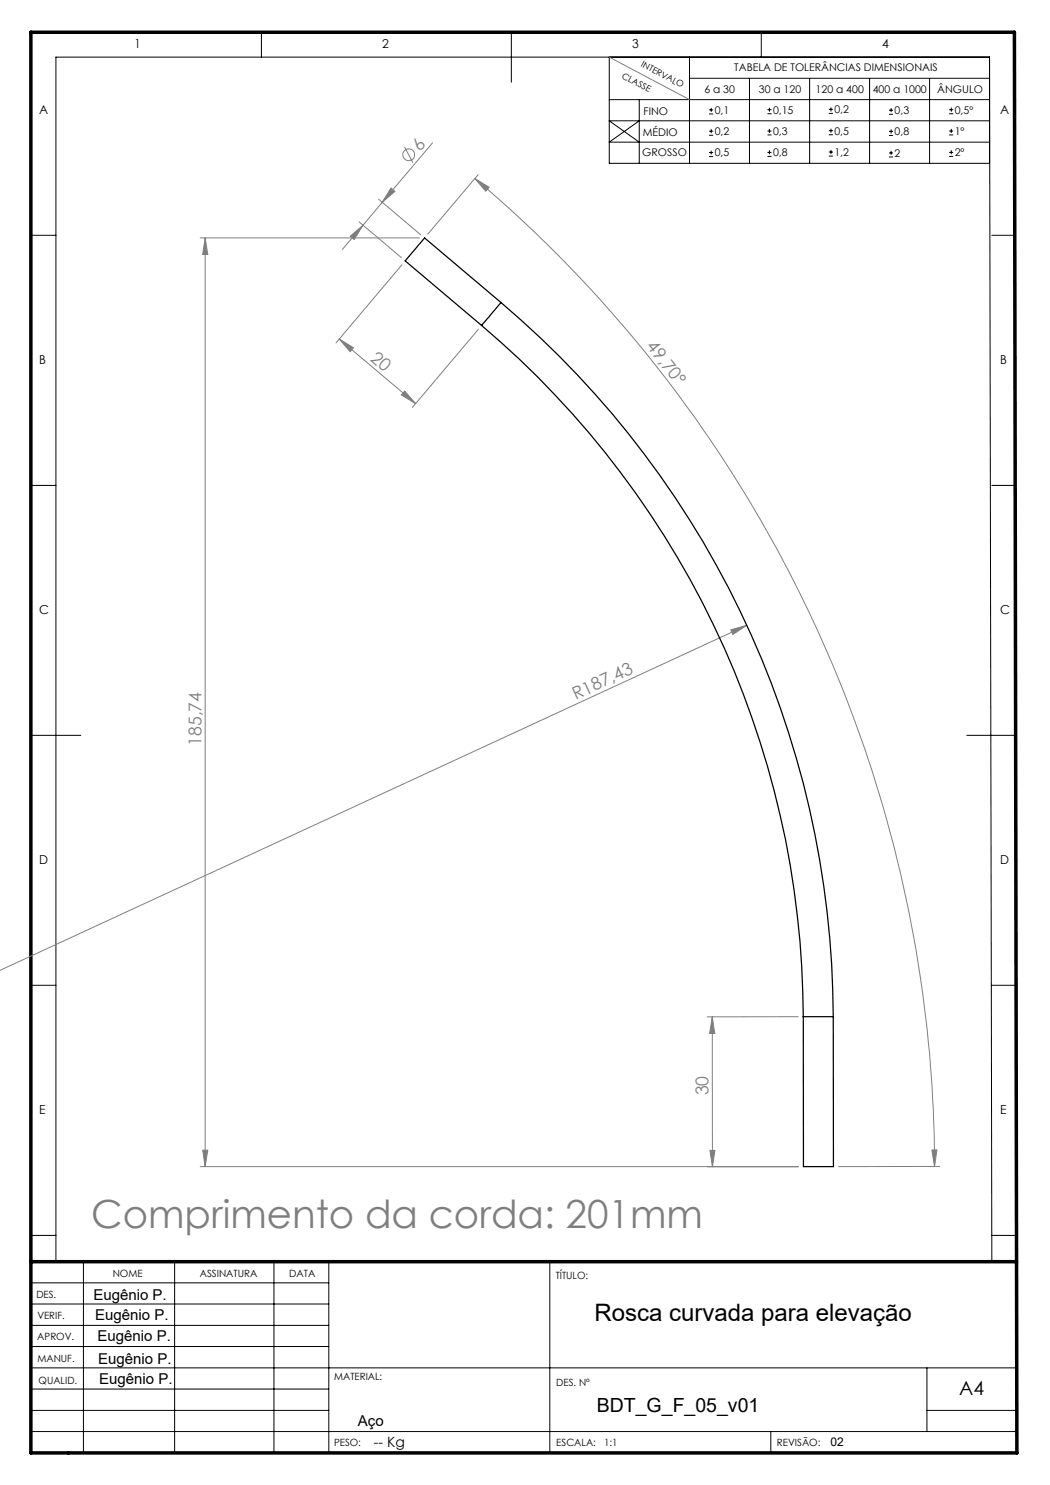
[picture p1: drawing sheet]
<svg xmlns="http://www.w3.org/2000/svg" width="210mm" height="297mm" viewBox="0 0 210 297" stroke-linecap="round" stroke-linejoin="round" font-family="sans-serif">
<g fill="none" stroke="#000" stroke-width=".2">
<path d="M52.3 6.5v4.9M102.3 6.5v9.9M121.8 19.9h76.1M121.8 11.4v21.3h76.1v-21.3M127.8 19.9v12.8M137.9 15.7h60M137.9 11.4v21.3M149.9 15.7v17M152.3 6.5v4.9M161.9 15.7v17M173.9 15.7v17M185.9 15.7v17"/>
<path d="M197.9 11.4l.5 240.9M197.9 11.4h-186.7v240.9M127.8 24.2l-6 4.2h76.1M141.8 22h.8M141.8 31.3h.8M141.8 30.5h.8M141.8 27.1h.8M141.8 26.2h.8M141.8 22.8h.8M142.2 21.6v.8M142.2 25.8v.8M142.2 30.1v.8"/>
<path d="M153.5 27h.8M153.5 26.2h.8M153.5 22.8h.8M153.5 21.9h.8M153.5 31.3h.8M153.5 30.5h.8M153.9 21.6v.7M153.9 25.8v.8M153.9 30.1v.8M165.8 26.9h.8M165.8 26.1h.8M165.8 22.7h.8"/>
<path d="M165.8 21.9h.8M165.8 31.2h.8M165.8 30.4h.8M166.2 21.5v.8M166.2 25.7v.8M166.2 30v.8M177.8 27.1h.8M177.8 26.3h.8M177.8 22.9h.8M177.8 22h.8M177.8 31.4h.8M177.8 30.6h.8"/>
<path d="M178.2 21.6v.8M178.2 25.9v.8M178.2 30.2v.8M189.8 27h.8M189.8 26.2h.8M189.8 22.8h.8M189.8 21.9h.8M189.8 31.3h.8M189.8 30.5h.8M190.3 21.5v.8M190.3 25.8v.8M190.3 30.1v.8"/>
<path d="M197.9 24.2h-76.1l6 4.2M6.2 47.1h5M198.4 47.1h4.6M6.2 97.1h5M198.4 97.1h4.7M6.2 147.1h10M193.4 147.1h9.7M6.2 197.1h5M198.4 197.1h4.8M6.2 256.6h59.6M6.2 247.1h5M16.7 252.3v38.3"/>
<path d="M34.9 252.3v38.3M54.8 252.3v38.3M65.8 252.3v38.3M110 252.3v38.3M198.4 247.1h4.9M6.2 260.8h59.6M6.2 277.8h59.6M6.2 273.6h197.1M6.2 265.1h59.6M6.2 269.3h59.6M185.4 273.6v12.7M6.2 282.1h59.6"/>
<path d="M6.2 286.3h197.1M154.2 286.3v4.3M185.4 282.1h17.9"/>
</g>
<path d="M6.2 6.5h196.7l.5 284.1h-197.2zM6.2 252.3h197.1" fill="none" stroke="#000" stroke-width=".7"/>
<g fill="none" stroke="#808080" stroke-width=".2">
<path d="M121.8 11.4l16.1 8.5M75.7 39.8l8.4 7.2M78.2 37.6l.8 .7-2.6 2.2zM80.9 29.3l1.7 3.3M86.5 28.6l-10.1 11.9M95 35.7l2.8 1.8-.6 .7zM95 35.7a259.2 259.2 0 0 1 91.9 197.6M95.6 34.9l-10.1 11.9M40 47.6h43.9M41 47.6v185.7M41 47.6l.6 3.3h-1.1zM70.1 47.2l2.5-2.2-1.8 2.9z"/>
<path d="M71.8 44.4l8.5 7.1M72.6 45l-4.1 4.9M76.4 40.5l-3.8 4.5M80.4 52.9l-13.2 15.7M67.8 67.8l2.9 1.8-.7 .7zM67.8 67.8l15.3 12.9M80.9 78.2l2.2 2.5-2.8-1.7zM95.7 65.9l-13.2 15.6M146.2 126l3.2-.9-2.8 1.8zM149.4 125.1l-149.5 69M142.5 203.4l.4 3.3h-1zM142.5 203.4v30"/>
<path d="M159.6 203.3l-18.2 .1M40 233.3h119.7M40.5 230h1.1l-.6 3.3zM141.5 233.4h18.2M142 230.1h1l-.5 3.3zM186.4 230h1l-.5 3.3zM187.9 233.3h-20.2"/>
<circle cx="81.7" cy="30.9" r="1.18"/>
</g>
<g fill="#808080">
<path d="M146.2 126l3.2-.9-2.8 1.8z"/>
<path d="M186.4 230h1l-.5 3.3zM95 35.7l2.8 1.8-.6 .7z"/>
<path d="M80.9 78.2l2.2 2.5-2.8-1.7zM67.8 67.8l2.9 1.8-.7 .7z"/>
<path d="M70.1 47.2l2.5-2.2-1.8 2.9zM78.2 37.6l.8 .7-2.6 2.2z"/>
<path d="M41 47.6l.6 3.3h-1.1zM40.5 230h1.1l-.6 3.3z"/>
<path d="M142 230.1h1l-.5 3.3zM142.5 203.4l.4 3.3h-1z"/>
</g>
<path d="M96.3 65.1a181.5 181.5 0 0 1 64.4 138.2M100.2 60.5a187.5 187.5 0 0 1 66.5 142.8M100.2 60.5l-15.3-12.9-1.2 1.4-2.7 3.2 15.3 12.9M100.2 60.5l-3.9 4.6M160.7 203.3v30h6v-30M160.7 203.3h6" fill="none" stroke="#000" stroke-width=".25"/>
<text font-size="7.8" fill="#808080" x="18.3" y="245.6">Comprimento da corda: 201mm</text>
<text font-size="4.8" x="118.9" y="264.1">Rosca curvada para elevação</text>
<g font-size="3.9">
<text x="191.8" y="279.1">A4</text>
<text x="119.4" y="282.4">BDT_G_F_05_v01</text>
</g>
<g font-size="3.5" fill="#808080">
<text x="84" y="30.3" transform="rotate(-50 84 30.3)">6</text>
<text x="73.9" y="71.9" transform="rotate(40 73.9 71.9)">20</text>
<text x="129.2" y="69.3" transform="rotate(52 129.2 69.3)">49,70°</text>
<text x="115.2" y="140" transform="rotate(-25 115.2 140)">R187,43</text>
<text x="40.3" y="149.1" transform="rotate(-90 40.3 149.1)">185,74</text>
<text x="141.7" y="219.1" transform="rotate(-90 141.7 219.1)">30</text>
</g>
<g font-size="3">
<text x="18.7" y="260">Eugênio P.</text>
<text x="19" y="264">Eugênio P.</text>
<text x="19.5" y="268.2">Eugênio P.</text>
<text x="19.6" y="272.8">Eugênio P.</text>
<text x="19.8" y="276.8">Eugênio P.</text>
<text x="71.6" y="285.1">Aço</text>
</g>
<text font-size="2.8" x="74.8" y="289.4">-- Kg</text>
<g font-size="2.5">
<text x="26.9" y="9.6">1</text>
<text x="76.5" y="9.6">2</text>
<text x="126.5" y="9.6">3</text>
<text x="176.5" y="9.6">4</text>
<text x="7.9" y="22.7">A</text>
<text x="200.1" y="22.7">A</text>
<text x="7.9" y="72.7">B</text>
<text x="200.1" y="72.7">B</text>
<text x="7.9" y="122.7">C</text>
<text x="200.1" y="122.7">C</text>
<text x="7.9" y="172.7">D</text>
<text x="200.1" y="172.7">D</text>
<text x="7.9" y="222.7">E</text>
<text x="200.1" y="222.7">E</text>
</g>
<text font-size="2.4" x="166.1" y="289.1">02</text>
<g font-size="2.1">
<text x="146.9" y="14.1">TABELA DE TOLERÂNCIAS DIMENSIONAIS</text>
<text x="128.7" y="23.1">FINO</text>
<text x="140.9" y="18.5">6 a 30</text>
<text x="142.9" y="22.8">0,1</text>
<text x="151.8" y="18.5">30 a 120</text>
<text x="154.6" y="22.7">0,15</text>
<text x="163.1" y="18.5">120 a 400</text>
<text x="166.9" y="22.7">0,2</text>
<text x="174.5" y="18.5">400 a 1000</text>
<text x="178.9" y="22.8">0,3</text>
<text x="187.4" y="18.5">ÂNGULO</text>
<text x="190.9" y="22.7">0,5º</text>
<text x="128.6" y="27.2">MÉDIO</text>
<text x="142.9" y="27">0,2</text>
<text x="154.6" y="27">0,3</text>
<text x="166.9" y="26.9">0,5</text>
<text x="178.9" y="27.1">0,8</text>
<text x="190.9" y="27">1º</text>
<text x="128.5" y="31.3">GROSSO</text>
<text x="142.9" y="31.3">0,5</text>
<text x="154.6" y="31.3">0,8</text>
<text x="166.9" y="31.2">1,2</text>
<text x="178.9" y="31.4">2</text>
<text x="190.9" y="31.3">2º</text>
</g>
<g font-size="2">
<text x="22.5" y="255.4">NOME</text>
<text x="40" y="255.5">ASSINATURA</text>
<text x="57.9" y="255.5">DATA</text>
<text x="111.1" y="255.8">TÍTULO:</text>
<text x="7.3" y="259.6">DES.</text>
<text x="7.5" y="263.9">VERIF.</text>
<text x="7.5" y="268">APROV.</text>
<text x="7.5" y="272.3">MANUF.</text>
<text x="7.7" y="276.7">QUALID.</text>
<text x="66.8" y="276.1">MATERIAL:</text>
<text x="111.3" y="277.2">DES. Nº</text>
<text x="66.8" y="289.1">PESO:</text>
<text x="111.3" y="289.2">ESCALA:</text>
<text x="120.8" y="289.2">1:1</text>
<text x="155.4" y="289.2">REVISÃO:</text>
</g>
<g font-size="1.8">
<text x="124.3" y="15.5" transform="rotate(28 124.3 15.5)">CLASSE</text>
<text x="128.1" y="13.2" transform="rotate(28 128.1 13.2)">INTERVALO</text>
</g>
</svg>
